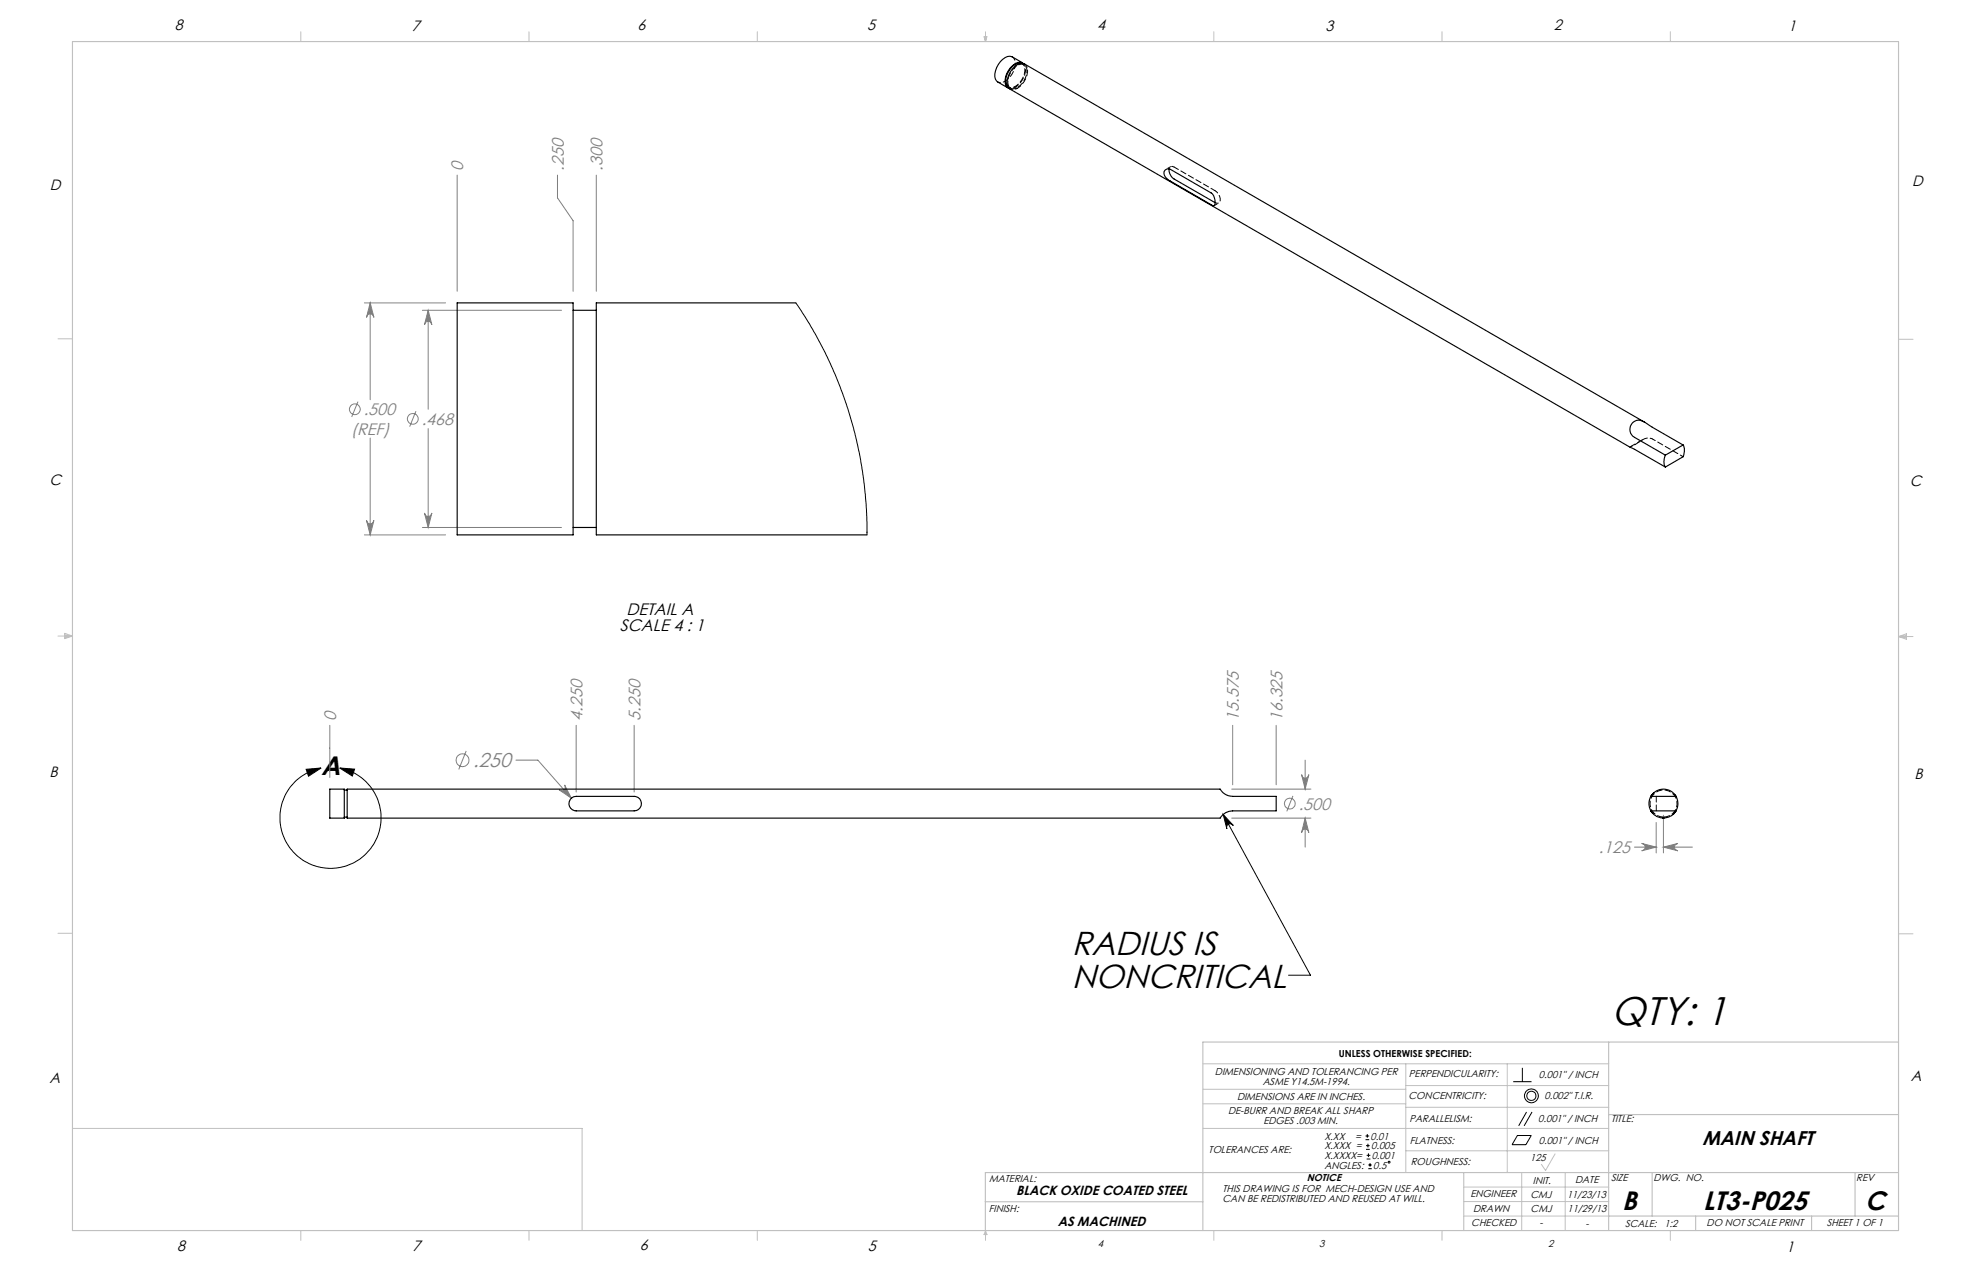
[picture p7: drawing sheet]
<svg xmlns="http://www.w3.org/2000/svg" width="432mm" height="279mm" viewBox="0 0 432 279" stroke-linecap="round" stroke-linejoin="round" font-family="sans-serif">
<g fill="none" stroke="#808080" stroke-width=".22">
<path d="M100.2 38.3v25.5M122.1 38.3v5l3.5 5v15.5M130.6 38.3v25.5M79.8 66.3h17.8M81.1 66.3l.8 3.2a.81 .81 0 0 0-.8-.8 .81 .81 0 0 0-.8 .8zM81.1 66.3v21.2M92.5 67.9h30.5M93.8 67.9l.8 3.2a.81 .81 0 0 0-.8-.7 .81 .81 0 0 0-.8 .7zM93.8 67.9v21.7M78.4 87.9l-1.4 3.4M81.1 95.9v21.2M91.1 90l-1.4 3.4"/>
<path d="M93.8 93.8v21.7M79.8 117.1h17.8M80.3 113.9a.81 .81 0 0 0 .8 .8 .81 .81 0 0 0 .8-.8l-.8 3.2zM92.5 115.5h30.5M93 112.3a.81 .81 0 0 0 .8 .8 .81 .81 0 0 0 .8-.8l-.8 3.2zM72.2 158.8v11.5M126.2 158.8v14.6M138.9 158.8v14.6M270.1 158.8v13M279.6 158.8v13M102.1 164.4l-1.6 4.1M113 166.4h4.8l7.4 8.4"/>
<path d="M122.5 172.9a.8 .8 0 0 0 1.1 .1 .8 .8 0 0 0 .1-1.1l1.5 2.9zM269.8 172.8h17.4M269.8 179.1h17.4M283.2 174.3l-1.3 3.4M285.2 169.6a.79 .79 0 0 0 .7 .8 .79 .79 0 0 0 .8-.8l-.8 3.2zM285.9 179.1l.8 3.2a.79 .79 0 0 0-.8-.7 .79 .79 0 0 0-.7 .7zM285.9 166.4v6.4M285.9 179.1v6.4M364.4 178.5v8.3M358.1 185.5h4.7M359.7 184.7l3.1 .8-3.1 .8a.81 .81 0 0 0 .7-.8 .81 .81 0 0 0-.7-.8zM362.8 180.1v6.7"/>
<path d="M364.4 185.5l3.2-.8a.81 .81 0 0 0-.8 .8 .81 .81 0 0 0 .8 .8zM364.4 185.5h6.4"/>
<circle cx="77.7" cy="89.6" r="1.18"/>
<circle cx="90.4" cy="91.7" r="1.18"/>
<circle cx="101.3" cy="166.4" r="1.4"/>
<circle cx="282.6" cy="176" r="1.18"/>
</g>
<g fill="none" stroke="#000" stroke-width=".22">
<path d="M67.1 168.5l3.2-.3-2.7 1.8zM70.3 168.2a11.1 11.1 0 0 0-7.1 17 11.1 11.1 0 0 0 18.4 0 11.1 11.1 0 0 0-7.2-17M74.4 168.2l3.3 .2-.5 1.5zM268 178.3l19.1 35.2h-4.8M268 178.3l2.2 2.5a.8 .8 0 0 0-1.1-.3 .8 .8 0 0 0-.3 1zM331.5 236.9h4M333.5 233.8v3.1M299.2 249.6h.8M299.2 248.7h.8M299.3 251.7h.8M299.3 250.9h.8M299.4 253.8h.8"/>
<path d="M299.4 253h.8M299.5 248.3v.8M299.7 250.4v.8M299.8 255.9h.7M299.8 255.1h.7M299.8 252.6v.8M300.1 254.7v.8M332.4 248.6h3.1l-1.2 2h-3zM334.4 243.5l-1.7 3M335.6 243.5l-1.7 3"/>
<circle cx="335.5" cy="240" r="1.51"/>
<circle cx="335.5" cy="240" r="1.01"/>
<circle cx="304.3" cy="254.5" r=".21"/>
</g>
<g fill="none" stroke="#c0c0c0" stroke-width=".22">
<path d="M65.9 6.9v2.2M115.9 6.9v2.2M165.9 6.9v2.2M215.6 8h.6l-.3 1.1zM215.7 8l.2 1.1M215.9 6.9v2.2M216 8l-.1 1.1M265.9 6.9v2.2M315.9 6.9v2.2M365.9 6.9v2.2M12.7 74.2h3.2M415.9 74.3h3.2"/>
<path d="M12.7 139.3h3.2M14.2 139.1l1.7 .2M14.2 138.7l1.7 .6-1.7 .5zM15.9 139.3l-1.7 .3M415.9 139.4h3.2M415.9 139.4l1.8-.6v1.2zM415.9 139.4l1.8 .3M417.7 139.2l-1.8 .2M12.7 204.4h3.2M415.9 204.5h3.2M263.5 232.9h88.9M263.5 238.5h44.5"/>
<path d="M308 237.7h44.4M308 232.9v23.9M330.2 232.9v23.9M15.9 247.1h111.6v22.4M263.5 247.1h88.9M263.5 241.7h44.5M308 252h44.4M308 242.5h44.4M320.7 259.9h31.7M333.4 256.8v12.7M340.7 252.7l-2.1 3.6-.9-1.3M342.9 256.8v12.7"/>
<path d="M65.9 269.5v2.1M115.9 269.5v2.1M165.9 269.5v2.1M215.9 269.5v2.1M215.9 269.5l.3 .8h-.6zM265.9 269.5v2.1M315.9 269.5v2.1M320.7 263.1h31.7M320.7 266.3h31.7M365.9 269.5v2.1"/>
</g>
<path d="M15.9 9.1h400v260.4h-400zM352.4 228.2v41.3M415.9 228.2h-152.4v41.3M320.7 256.8v12.7M352.4 244.1h63.5M361.9 256.8v9.5M406.4 256.8v9.5M415.9 256.8h-200v12.7M215.9 263.1h47.6M352.4 266.3h63.5M371.5 266.3v3.2M396.9 266.3v3.2" fill="none" stroke="#c0c0c0" stroke-width=".25"/>
<g fill="#000">
<path d="M268 178.3l2.2 2.5a.8 .8 0 0 0-1.1-.3 .8 .8 0 0 0-.3 1z"/>
<path d="M67.1 168.5l3.2-.3-2.7 1.8zM74.4 168.2l3.3 .2-.5 1.5z"/>
</g>
<g fill="#808080">
<path d="M122.5 172.9a.8 .8 0 0 0 1.1 .1 .8 .8 0 0 0 .1-1.1l1.5 2.9z"/>
<path d="M285.2 169.6a.79 .79 0 0 0 .7 .8 .79 .79 0 0 0 .8-.8l-.8 3.2zM285.9 179.1l.8 3.2a.79 .79 0 0 0-.8-.7 .79 .79 0 0 0-.7 .7zM364.4 185.5l3.2-.8a.81 .81 0 0 0-.8 .8 .81 .81 0 0 0 .8 .8zM359.7 184.7l3.1 .8-3.1 .8a.81 .81 0 0 0 .7-.8 .81 .81 0 0 0-.7-.8zM93.8 67.9l.8 3.2a.81 .81 0 0 0-.8-.7 .81 .81 0 0 0-.8 .7zM93 112.3a.81 .81 0 0 0 .8 .8 .81 .81 0 0 0 .8-.8l-.8 3.2zM81.1 66.3l.8 3.2a.81 .81 0 0 0-.8-.8 .81 .81 0 0 0-.8 .8zM80.3 113.9a.81 .81 0 0 0 .8 .8 .81 .81 0 0 0 .8-.8l-.8 3.2z"/>
</g>
<g fill="none" stroke="#000" stroke-width=".25">
<path d="M223.8 13.9a2.51 2.51 0 0 0-2.6 1.4 3.1 3.1 0 0 0-.4 3.7M224 13.8l-2.2-1.3a2.2 2.2 0 0 0-2.7 1 4.3 4.3 0 0 0-1 3.9l.5 .6 2.2 1.3M224.2 13.9a1.62 1.62 0 0 0-2.3 .4 3.9 3.9 0 0 0-1.3 4.7l.5 .4M255.3 37.2l.4-.2 .7 .1 9 5.2a2.27 2.27 0 0 1 .5 2.7l-9.8-5.5a1.58 1.58 0 0 1-.8-2.3zM256.1 37a2.41 2.41 0 0 0 1.1 2.2l9 5.2M100.2 66.3h25.4v50.8h-25.4zM125.6 67.9h5M174.3 66.3h-43.7v50.8h59.3M360.3 92.4l-135.9-78.4a2.22 2.22 0 0 0-2.6 1.1 4.3 4.3 0 0 0-1 3.8l.5 .6 143.5 82.8M364.8 99.7a2.8 2.8 0 0 0 0 2.6M368.7 97.4l-7.1-4.1a4.3 4.3 0 0 0-3.1-1.2 2.05 2.05 0 0 0-1.4 1.7 2.05 2.05 0 0 0 1 2l6.7 3.9M368.7 97.4a3 3 0 0 1 0 2.6l-3.9 2.3"/>
<path d="M368.7 97.4l-3.9 2.3M125.6 115.5h5M72.2 172.8h3.2v6.3h-3.2zM75.4 178.9h.7M75.4 173h.7M125.3 174.7l.9-.3h12.7a1.59 1.59 0 0 1 1.6 1.6 1.59 1.59 0 0 1-1.6 1.6h-12.7a1.59 1.59 0 0 1-1.5-1.2 1.59 1.59 0 0 1 .6-1.7zM267.3 179.1a3.2 3.2 0 0 1 2.8-1.5h9.5v-3.2h-9.5a3.2 3.2 0 0 1-2.8-1.6h-191.2v6.3h191.2M361.7 174.4a3.2 3.2 0 0 0 0 3.2M361.7 174.4a3.2 3.2 0 0 1 5.5 0M361.7 177.6a3.2 3.2 0 0 0 5.5 0M361.7 177.6l.4 .5M361.7 174.4h5.5"/>
<path d="M361.7 177.6h5.5M362.3 173.6l-.6 .8M364.2 179.1h.4M366.9 173.9l.3 .5M367.2 174.4a3.2 3.2 0 0 1 0 3.2M367.2 177.6l-.7 .8"/>
</g>
<path d="M220.2 17.8a1.52 1.52 0 0 1-1.6 .1M222.4 18.9a1.37 1.37 0 0 1-1.6 .1M222.9 19.3a1.53 1.53 0 0 1-1.6 .2M362 96.1a2.09 2.09 0 0 0-2.4 .3l-2.5 1.5" fill="none" stroke="#000" stroke-width=".22" stroke-dasharray="1.3 .6" stroke-dashoffset=".8"/>
<path d="M256.4 36.5l-.9 .6M266 45l1-.6M368.7 100l-6.7-3.9" fill="none" stroke="#000" stroke-width=".22" stroke-dasharray="1.3 .6" stroke-dashoffset=".6"/>
<path d="M221.8 12.4a2.47 2.47 0 0 1 .2 3.2 4.8 4.8 0 0 1-1.8 2.2M224.5 14a2.47 2.47 0 0 1 .2 3.2 4.8 4.8 0 0 1-1.8 2.1" fill="none" stroke="#000" stroke-width=".22" stroke-dasharray="1.3 .6" stroke-dashoffset=".3"/>
<path d="M223.8 13.9a2.11 2.11 0 0 1 .4 2.9 4.6 4.6 0 0 1-1.8 2.1M224.2 13.9a2.66 2.66 0 0 1 .1 3 4.8 4.8 0 0 1-1.9 2.2M266.2 44.4l.7 .1a1.63 1.63 0 0 0-.3-2.4l-.4-.3" fill="none" stroke="#000" stroke-width=".22" stroke-dasharray="1.3 .6" stroke-dashoffset=".5"/>
<path d="M266.2 41.8l-9-5.2" fill="none" stroke="#000" stroke-width=".22" stroke-dasharray="1.3 .6" stroke-dashoffset=".2"/>
<path d="M222.4 19.1l-.5 .2h-.8M257.2 36.6l-.7-.1-.4 .5" fill="none" stroke="#000" stroke-width=".22" stroke-dasharray="1.3 .6" stroke-dashoffset=".7"/>
<path d="M222.9 19.2a1.26 1.26 0 0 1-1.4 .2 1.26 1.26 0 0 1-.7-1.3 4.2 4.2 0 0 1 2.9-4 1.26 1.26 0 0 1 1.3 1.6 4.7 4.7 0 0 1-2.1 3.5" fill="none" stroke="#000" stroke-width=".22" stroke-dasharray="1.3 .6" stroke-dashoffset="-.2"/>
<path d="M220.9 19.1l.5 .2M224.4 14.2l-.5-.3M359.8 96.3l-2.7 1.6M362.9 177.5v-3.1" fill="none" stroke="#000" stroke-width=".22" stroke-dasharray="1.3 .6"/>
<path d="M364.4 178.9a2.97 2.97 0 0 1-2.6-4.2 2.97 2.97 0 0 1 4.9-.7 2.97 2.97 0 0 1-1.5 4.8l-.8 .1" fill="none" stroke="#000" stroke-width=".22" stroke-dasharray="1.3 .6" stroke-dashoffset="-.1"/>
<path d="M174.3 66.3l3.1 4.7 3.4 6.3 2.2 4.8 2.7 7.4 1.9 6.9 1.4 7 .8 7.1 .1 6.6" fill="none" stroke="#000" stroke-width=".22"/>
<text font-size="8.8" x="352.9" y="224.5">QTY: 1</text>
<g font-size="7.3">
<text x="234.8" y="209.2">RADIUS IS</text>
<text x="234.8" y="216.3">NONCRITICAL</text>
</g>
<g font-size="5.8">
<text x="70.4" y="169.6">A</text>
<text x="355.4" y="264.9">B</text>
<text x="373.1" y="264.9">LT3-P025</text>
<text x="408.6" y="265">C</text>
</g>
<text font-size="4.4" fill="#808080" x="103.7" y="168">.250</text>
<text font-size="4.4" x="373" y="250.7">MAIN SHAFT</text>
<g font-size="3.7" fill="#808080">
<text x="101.5" y="37.3" transform="rotate(-90 101.5 37.3)">0</text>
<text x="123.5" y="37.3" transform="rotate(-90 123.5 37.3)">.250</text>
<text x="132" y="37.3" transform="rotate(-90 132 37.3)">.300</text>
<text x="76.9" y="95.1">(REF)</text>
<text x="79.7" y="90.9">.500</text>
<text x="92.4" y="93">.468</text>
<text x="73.6" y="157.8" transform="rotate(-90 73.6 157.8)">0</text>
<text x="127.6" y="157.8" transform="rotate(-90 127.6 157.8)">4.250</text>
<text x="140.3" y="157.8" transform="rotate(-90 140.3 157.8)">5.250</text>
<text x="271.4" y="157.8" transform="rotate(-90 271.4 157.8)">15.575</text>
<text x="280.9" y="157.8" transform="rotate(-90 280.9 157.8)">16.325</text>
<text x="284.5" y="177.3">.500</text>
<text x="350.3" y="186.8">.125</text>
</g>
<g font-size="3.7">
<text x="137.3" y="134.6">DETAIL A</text>
<text x="135.8" y="138.1">SCALE 4 : 1</text>
</g>
<g font-size="3.3">
<text x="38.3" y="6.7">8</text>
<text x="90.2" y="6.7">7</text>
<text x="139.7" y="6.5">6</text>
<text x="190" y="6.5">5</text>
<text x="240.4" y="6.6">4</text>
<text x="290.4" y="6.7">3</text>
<text x="340.4" y="6.5">2</text>
<text x="391.9" y="6.7">1</text>
<text x="10.9" y="41.6">D</text>
<text x="418.9" y="40.7">D</text>
<text x="10.9" y="106.3">C</text>
<text x="418.4" y="106.4">C</text>
<text x="10.8" y="170.2">B</text>
<text x="419.4" y="170.6">B</text>
<text x="10.8" y="237.2">A</text>
<text x="418.6" y="236.8">A</text>
<text x="38.8" y="273.8">8</text>
<text x="90.4" y="273.8">7</text>
<text x="140.2" y="273.8">6</text>
<text x="190.1" y="273.9">5</text>
<text x="391.4" y="274.1">1</text>
</g>
<g font-size="2.9">
<text x="222.6" y="261.7">BLACK OXIDE COATED STEEL</text>
<text x="231.7" y="268.4">AS MACHINED</text>
</g>
<g font-size="2.2">
<text x="266.2" y="235.4">DIMENSIONING AND TOLERANCING PER</text>
<text x="276.6" y="237.5">ASME Y14.5M-1994.</text>
<text x="308.7" y="235.9">PERPENDICULARITY:</text>
<text x="337.2" y="236.1">0.001&quot; / INCH</text>
<text x="269" y="244">DE-BURR AND BREAK ALL SHARP</text>
<text x="271" y="240.8">DIMENSIONS ARE IN INCHES.</text>
<text x="308.6" y="240.7">CONCENTRICITY:</text>
<text x="308.8" y="245.6">PARALLELISM:</text>
<text x="337" y="245.8">0.001&quot; / INCH</text>
<text x="338.4" y="240.7">0.002&quot; T.I.R.</text>
<text x="352.9" y="245.8">TITLE:</text>
<text x="276.8" y="246.1">EDGES .003 MIN.</text>
<text x="290.2" y="249.5">X.XX</text>
<text x="290.2" y="251.6">X.XXX =</text>
<text x="296.9" y="249.5">=</text>
<text x="300.3" y="249.5">0.01</text>
<text x="300.4" y="251.6">0.005</text>
<text x="308.9" y="250.4">FLATNESS:</text>
<text x="337.1" y="250.4">0.001&quot; / INCH</text>
<text x="264.8" y="252.5">TOLERANCES ARE:</text>
<text x="290.2" y="255.9">ANGLES:</text>
<text x="290.2" y="253.7">X.XXXX=</text>
<text x="300.5" y="253.7">0.001</text>
<text x="300.8" y="255.9">0.5</text>
<text x="309.1" y="255">ROUGHNESS:</text>
<text x="335.2" y="254.3">125</text>
<text x="216.7" y="258.9">MATERIAL:</text>
<text x="267.8" y="261">THIS DRAWING IS FOR MECH-DESIGN USE AND</text>
<text x="267.8" y="263.1">CAN BE REDISTRIBUTED AND REUSED AT WILL.</text>
<text x="286.3" y="258.6">NOTICE</text>
<text x="322.2" y="262.2">ENGINEER</text>
<text x="335.3" y="262.2">CMJ</text>
<text x="335.8" y="259.2">INIT.</text>
<text x="343.3" y="262.4">11/23/13</text>
<text x="345.1" y="259.1">DATE</text>
<text x="352.9" y="258.6">SIZE</text>
<text x="362.2" y="258.6">DWG. NO.</text>
<text x="406.7" y="258.6">REV</text>
<text x="216.7" y="265.3">FINISH:</text>
<text x="322.3" y="268.5">CHECKED</text>
<text x="322.7" y="265.5">DRAWN</text>
<text x="335.3" y="265.3">CMJ</text>
<text x="337.3" y="268.5">-</text>
<text x="343.4" y="265.3">11/29/13</text>
<text x="347.3" y="268.6">-</text>
<text x="356" y="268.6">SCALE:</text>
<text x="364.6" y="268.6">1:2</text>
<text x="373.9" y="268.4">DO NOT SCALE PRINT</text>
<text x="400.2" y="268.4">SHEET 1 OF 1</text>
<text x="240.5" y="273">4</text>
<text x="289" y="273">3</text>
<text x="339.1" y="273">2</text>
</g>
<text font-size="2.1" x="293.3" y="231.4">UNLESS OTHERWISE SPECIFIED:</text>
</svg>
